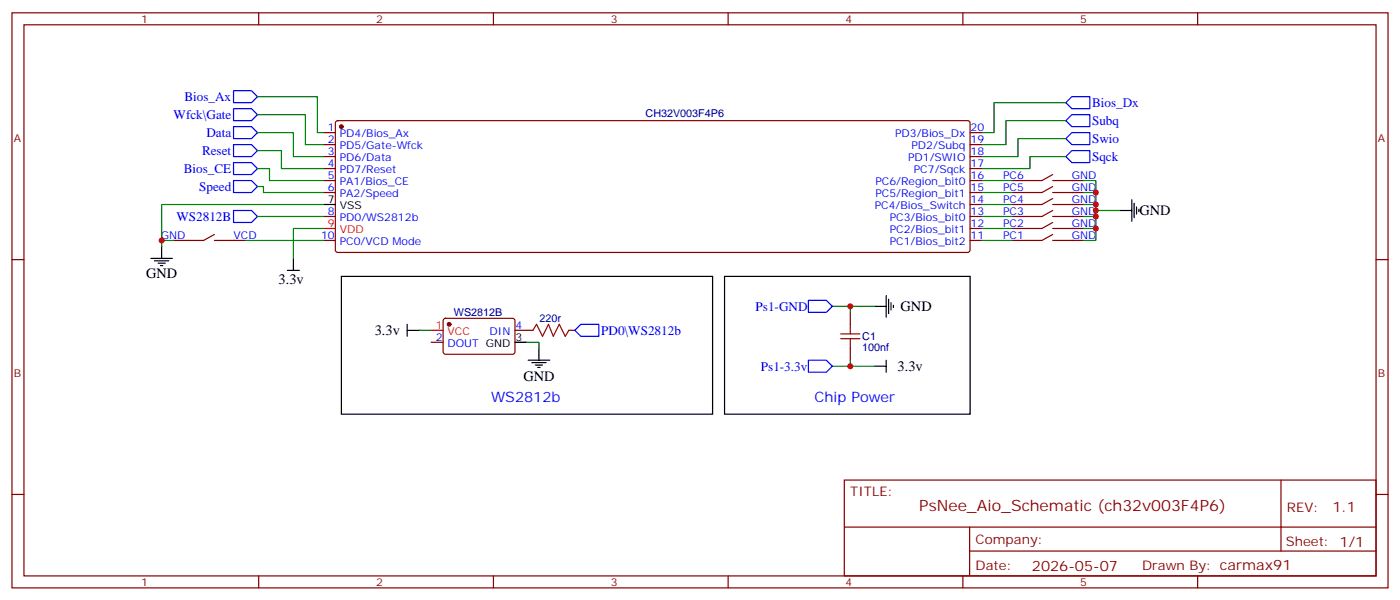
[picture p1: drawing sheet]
<svg xmlns="http://www.w3.org/2000/svg" width="412mm" height="177mm" viewBox="0 0 412 177" stroke-linecap="round" stroke-linejoin="round" font-family="sans-serif">
<g fill="none" stroke="#870000" stroke-width=".35">
<path d="M3.5 3.8h405.4v169.3h-405.4zM7.1 7.3h398.2v162.3h-398.2zM76.2 3.8v3.5M145.3 3.8v3.5M214.5 3.8v3.5M283.6 3.8v3.5M352.8 3.8v3.5M95.2 39.1h3.6M99 35.7l.5-.2 185.8 .1 .5 .6v37.4l-.3 .5-.5 .2h-185.5l-.5-.2-.2-.5v-37.4zM285.8 39.1h3.5M95.2 42.6h3.6M95.2 46.1h3.6"/>
<path d="M95.2 49.6h3.6M95.2 53.2h3.6M95.2 56.7h3.6M285.8 42.6h3.5M285.8 46.1h3.5M285.8 49.6h3.5M285.8 53.2h3.5M285.8 56.7h3.5M310.1 51.4l-3.2 1.8h-8.8M310.1 53.2h9.2M310.1 54.9l-3.2 1.8h-8.8M310.1 56.7h9.2"/>
<path d="M310.1 58.5l-3.2 1.7h-8.8M3.5 76.4h3.6M63.1 69l-3.1 1.8h-8.8M63.1 70.8h9.2M95.2 63.7h3.6M95.2 70.8h3.6M285.8 63.7h3.5M285.8 70.8h3.5M285.8 67.3h3.5M285.8 60.2h3.5M310.1 62l-3.2 1.7h-8.8M310.1 63.7h9.2"/>
<path d="M310.1 69l-3.2 1.8h-8.8M310.1 70.8h9.2M310.1 65.5l-3.2 1.8h-8.8M310.1 67.3h9.2M310.1 60.2h9.2M405.3 76.4h3.6M130.8 93.9l.4-.2 20.1 .1 .4 .6-.1 9.5-.6 .4h-20l-.5-.7v-9.2zM151.7 97.3h5.3M167.6 97.3h1.7M250.5 92v3.5M127 100.8h3.5M250.5 102.6v3.5"/>
<path d="M3.5 145.6h3.6M248.7 141.4h156.6v28.2h-156.6zM248.7 155.2h156.5M285.6 155.2v14.1M377.3 141.4v20.9M405.3 145.6h3.6M76.2 169.6v3.5M145.3 169.6v3.5M214.5 169.6v3.5M283.6 169.6v3.5M285.6 162.3h119.6M352.8 169.6v3.5"/>
</g>
<g fill="#870000" stroke="#870000" stroke-width=".35">
<circle cx="100.5" cy="37.3" r=".53"/>
<circle cx="132.3" cy="95.5" r=".53"/>
</g>
<g fill="none" stroke="#000" stroke-width=".35">
<path d="M333.4 58.8v6.4M334.1 59.9v4.2M44.4 76.1h6.4M45.5 76.8h4.2M46.6 77.5h2.1M47.3 78.2h.7M47.6 72.6v3.5M84.7 79.6h3.5M86.4 76.1v3.5M95.2 60.2h3.6M329.8 62h3.6M334.8 60.9v2.1"/>
<path d="M335.5 61.6v.7M100.5 81.4h109.4v40.6h-109.4zM119.9 97.3h3.6M119.9 95.5v3.5M213.4 81.4h72.4v40.6h-72.4zM257.5 90.2h3.6M261.1 87v6.4M261.8 88.1v4.2M262.5 89.1v2.2M263.2 89.9v.7M151.7 100.8h3.5M155.6 106.1h6.3"/>
<path d="M156.6 106.8h4.3M157.7 107.5h2.1M158.4 108.2h.7M158.7 102.6v3.5M257.5 107.8h3.6M261.1 106.1v3.5"/>
</g>
<path d="M95.2 67.3h3.6M127 97.3h3.5" fill="none" stroke="#f00" stroke-width=".35"/>
<path d="M157 97.3l1-1.8 1.8 3.5 1.8-3.5 1.4 3.5 1.7-3.5 1.8 3.5 1.1-1.7M247.6 99.7h5.7M247.6 98.3h5.7M250.5 95.5v2.8M250.5 99.7v2.9" fill="none" stroke="#a10000" stroke-width=".35"/>
<g fill="none" stroke="#008700" stroke-width=".35">
<path d="M75.8 28.5h17.7v10.6h1.7M75.8 33.8h14.2v8.8h5.2M75.8 39.1h10.6v7h8.8M314 30.2h-21.2v8.9h-3.5M314 35.5h-17.7v7.1h-7M75.8 44.3h7.1v5.3h12.3M75.8 49.6h3.6v3.6h15.8M75.8 54.9h1.8v1.8h17.6M289.3 56.7h8.8M289.3 53.2h8.8M314 40.8h-14.1v5.3h-10.6M314 46.1h-10.6v3.5h-14.1"/>
<path d="M319.3 53.2h3.5v8.8h7M319.3 56.7h3.5M51.2 70.8h-3.6v1.8M72.3 70.8h22.9M75.8 63.7h19.4M95.2 60.2h-47.6v10.6M95.2 67.3h-8.8v8.8M289.3 60.2h8.8M289.3 63.7h8.8M289.3 67.3h8.8M289.3 70.8h8.8M319.3 60.2h3.5"/>
<path d="M319.3 63.7h3.5M319.3 67.3h3.5M322.8 62v8.8h-3.5M123.5 97.3h3.5M245.2 90.2h5.3M257.5 90.2h-7v1.8M155.2 100.8h3.5v1.8M245.2 107.8h5.3M250.5 106.1v1.7h7"/>
</g>
<g fill="none" stroke="#00f" stroke-width=".35">
<path d="M68.8 26.7h5.3l1.7 1.8-1.7 1.7h-5.3zM68.8 32h5.3l1.7 1.8-1.7 1.7h-5.3zM68.8 37.3h5.3l1.7 1.8-1.7 1.7h-5.3zM314 35.5l1.7-1.7h5.3v3.5h-5.3zM314 30.2l1.7-1.7h5.3v3.5h-5.3zM68.8 42.6h5.3l1.7 1.7-1.7 1.8h-5.3zM68.8 47.9h5.3l1.7 1.7-1.7 1.8h-5.3zM68.8 53.2h5.3l1.7 1.7-1.7 1.8h-5.3zM314 40.8l1.7-1.7h5.3v3.5h-5.3zM314 46.1l1.7-1.8h5.3v3.6h-5.3zM68.8 62h5.3l1.7 1.7-1.7 1.8h-5.3zM169.3 97.3l1.8-1.8h5.3v3.5h-5.3z"/>
<path d="M238.1 88.4h5.3l1.8 1.8-1.8 1.8h-5.3zM238.1 106.1h5.3l1.8 1.7-1.8 1.8h-5.3z"/>
</g>
<g fill="#c00">
<circle cx="322.8" cy="56.7" r=".88"/>
<circle cx="322.8" cy="60.2" r=".88"/>
<circle cx="322.8" cy="62" r=".88"/>
<circle cx="322.8" cy="63.7" r=".88"/>
<circle cx="322.8" cy="67.3" r=".88"/>
<circle cx="47.6" cy="70.8" r=".88"/>
<circle cx="250.5" cy="90.2" r=".88"/>
<circle cx="250.5" cy="107.8" r=".88"/>
</g>
<text font-size="4.6" fill="#800" x="270.8" y="150.4">PsNee_Aio_Schematic (ch32v003F4P6)</text>
<g font-size="4.2">
<text x="335.7" y="63.4">GND</text>
<text x="43" y="81.7">GND</text>
<text x="82.1" y="83.6">3.3v</text>
<text x="265.3" y="91.6">GND</text>
<text x="110.4" y="98.7">3.3v</text>
<text x="154.2" y="112.2">GND</text>
<text x="264.4" y="109.3">3.3v</text>
</g>
<g font-size="4.2" fill="#00f">
<text x="144.6" y="118.4">WS2812b</text>
<text x="239.9" y="118.4">Chip Power</text>
</g>
<g font-size="4.2" fill="#800">
<text x="392.5" y="150.6">1.1</text>
<text x="304" y="168">2026-05-07</text>
</g>
<g font-size="3.9" fill="#00f">
<text x="54.3" y="29.7">Bios_Ax</text>
<text x="51.1" y="35">Wfck\Gate</text>
<text x="321.7" y="31.4">Bios_Dx</text>
<text x="60.8" y="40.3">Data</text>
<text x="321.7" y="36.7">Subq</text>
<text x="59.5" y="45.6">Reset</text>
<text x="321.7" y="42">Swio</text>
<text x="321.7" y="47.3">Sqck</text>
<text x="54.1" y="50.9">Bios_CE</text>
<text x="58.7" y="56.2">Speed</text>
<text x="52" y="65">WS2812B</text>
<text x="222.6" y="91.5">Ps1-GND</text>
<text x="177.1" y="98.6">PD0\WS2812b</text>
<text x="224.1" y="109.1">Ps1-3.3v</text>
</g>
<g font-size="3.9" fill="#800">
<text x="250.5" y="145.9">TITLE:</text>
<text x="379.1" y="150.6">REV:</text>
<text x="287.4" y="160.1">Company:</text>
<text x="378.7" y="160.8">Sheet: 1/1</text>
<text x="287.4" y="167.8">Date:</text>
<text x="336.4" y="167.9">Drawn By: carmax91</text>
</g>
<g font-size="3.2" fill="#800">
<text x="41.6" y="6.8">1</text>
<text x="110.8" y="6.8">2</text>
<text x="179.9" y="6.8">3</text>
<text x="249.1" y="6.8">4</text>
<text x="318.2" y="6.8">5</text>
<text x="4.1" y="41.9">A</text>
<text x="405.9" y="41.9">A</text>
<text x="4.1" y="111">B</text>
<text x="405.9" y="111">B</text>
<text x="41.6" y="172.6">1</text>
<text x="110.8" y="172.6">2</text>
<text x="179.9" y="172.6">3</text>
<text x="249.1" y="172.6">4</text>
<text x="318.2" y="172.6">5</text>
</g>
<g font-size="3.2" fill="#000080">
<text x="190.2" y="34.5">CH32V003F4P6</text>
<text x="133.7" y="93.1">WS2812B</text>
<text x="158.9" y="94.8">220r</text>
<text x="254" y="100.2">C1</text>
<text x="254" y="103.3">100nf</text>
</g>
<g font-size="3.2" fill="#00f">
<text x="96.6" y="38.7">1</text>
<text x="100.1" y="40.5">PD4/Bios_Ax</text>
<text x="263.7" y="40.5">PD3/Bios_Dx</text>
<text x="285.9" y="38.7">20</text>
<text x="96.6" y="42.2">2</text>
<text x="96.6" y="45.8">3</text>
<text x="100.1" y="44">PD5/Gate-Wfck</text>
<text x="100.1" y="47.5">PD6/Data</text>
<text x="267.5" y="47.5">PD1/SWIO</text>
<text x="268.5" y="44">PD2/Subq</text>
<text x="285.9" y="45.8">18</text>
<text x="285.9" y="42.2">19</text>
<text x="96.6" y="49.3">4</text>
<text x="96.6" y="52.8">5</text>
<text x="100.1" y="51">PD7/Reset</text>
<text x="269.2" y="51">PC7/Sqck</text>
<text x="285.9" y="52.8">16</text>
<text x="285.9" y="49.3">17</text>
<text x="295.5" y="52.8">PC6</text>
<text x="315.7" y="52.8">GND</text>
<text x="96.6" y="56.3">6</text>
<text x="100.1" y="54.6">PA1/Bios_CE</text>
<text x="100.1" y="58.1">PA2/Speed</text>
<text x="257.9" y="58.1">PC5/Region_bit1</text>
<text x="257.9" y="54.6">PC6/Region_bit0</text>
<text x="285.9" y="59.9">14</text>
<text x="285.9" y="56.3">15</text>
<text x="295.5" y="56.3">PC5</text>
<text x="295.5" y="59.9">PC4</text>
<text x="315.7" y="56.3">GND</text>
<text x="315.7" y="59.9">GND</text>
<text x="96.6" y="63.4">8</text>
<text x="100.1" y="65.2">PD0/WS2812b</text>
<text x="257.7" y="61.6">PC4/Bios_Switch</text>
<text x="262.1" y="65.2">PC3/Bios_bit0</text>
<text x="285.9" y="63.4">13</text>
<text x="295.5" y="63.4">PC3</text>
<text x="315.7" y="63.4">GND</text>
<text x="47.4" y="70.4">GND</text>
<text x="68.8" y="70.4">VCD</text>
<text x="94.6" y="70.4">10</text>
<text x="262.1" y="68.7">PC2/Bios_bit1</text>
<text x="285.9" y="70.4">11</text>
<text x="285.9" y="66.9">12</text>
<text x="295.5" y="66.9">PC2</text>
<text x="295.5" y="70.4">PC1</text>
<text x="315.7" y="66.9">GND</text>
<text x="315.7" y="70.4">GND</text>
<text x="100.1" y="72.2">PC0/VCD Mode</text>
<text x="262.1" y="72.2">PC1/Bios_bit2</text>
<text x="128.3" y="100.4">2</text>
<text x="144.2" y="98.7">DIN</text>
<text x="151.9" y="96.9">4</text>
<text x="131.8" y="102.2">DOUT GND</text>
</g>
<g font-size="3.2">
<text x="96.6" y="59.9">7</text>
<text x="100.1" y="61.6">VSS</text>
<text x="151.9" y="100.4">3</text>
</g>
<g font-size="3.2" fill="#f00">
<text x="96.6" y="66.9">9</text>
<text x="100.1" y="68.7">VDD</text>
<text x="128.3" y="96.9">1</text>
<text x="131.8" y="98.7">VCC</text>
</g>
</svg>
